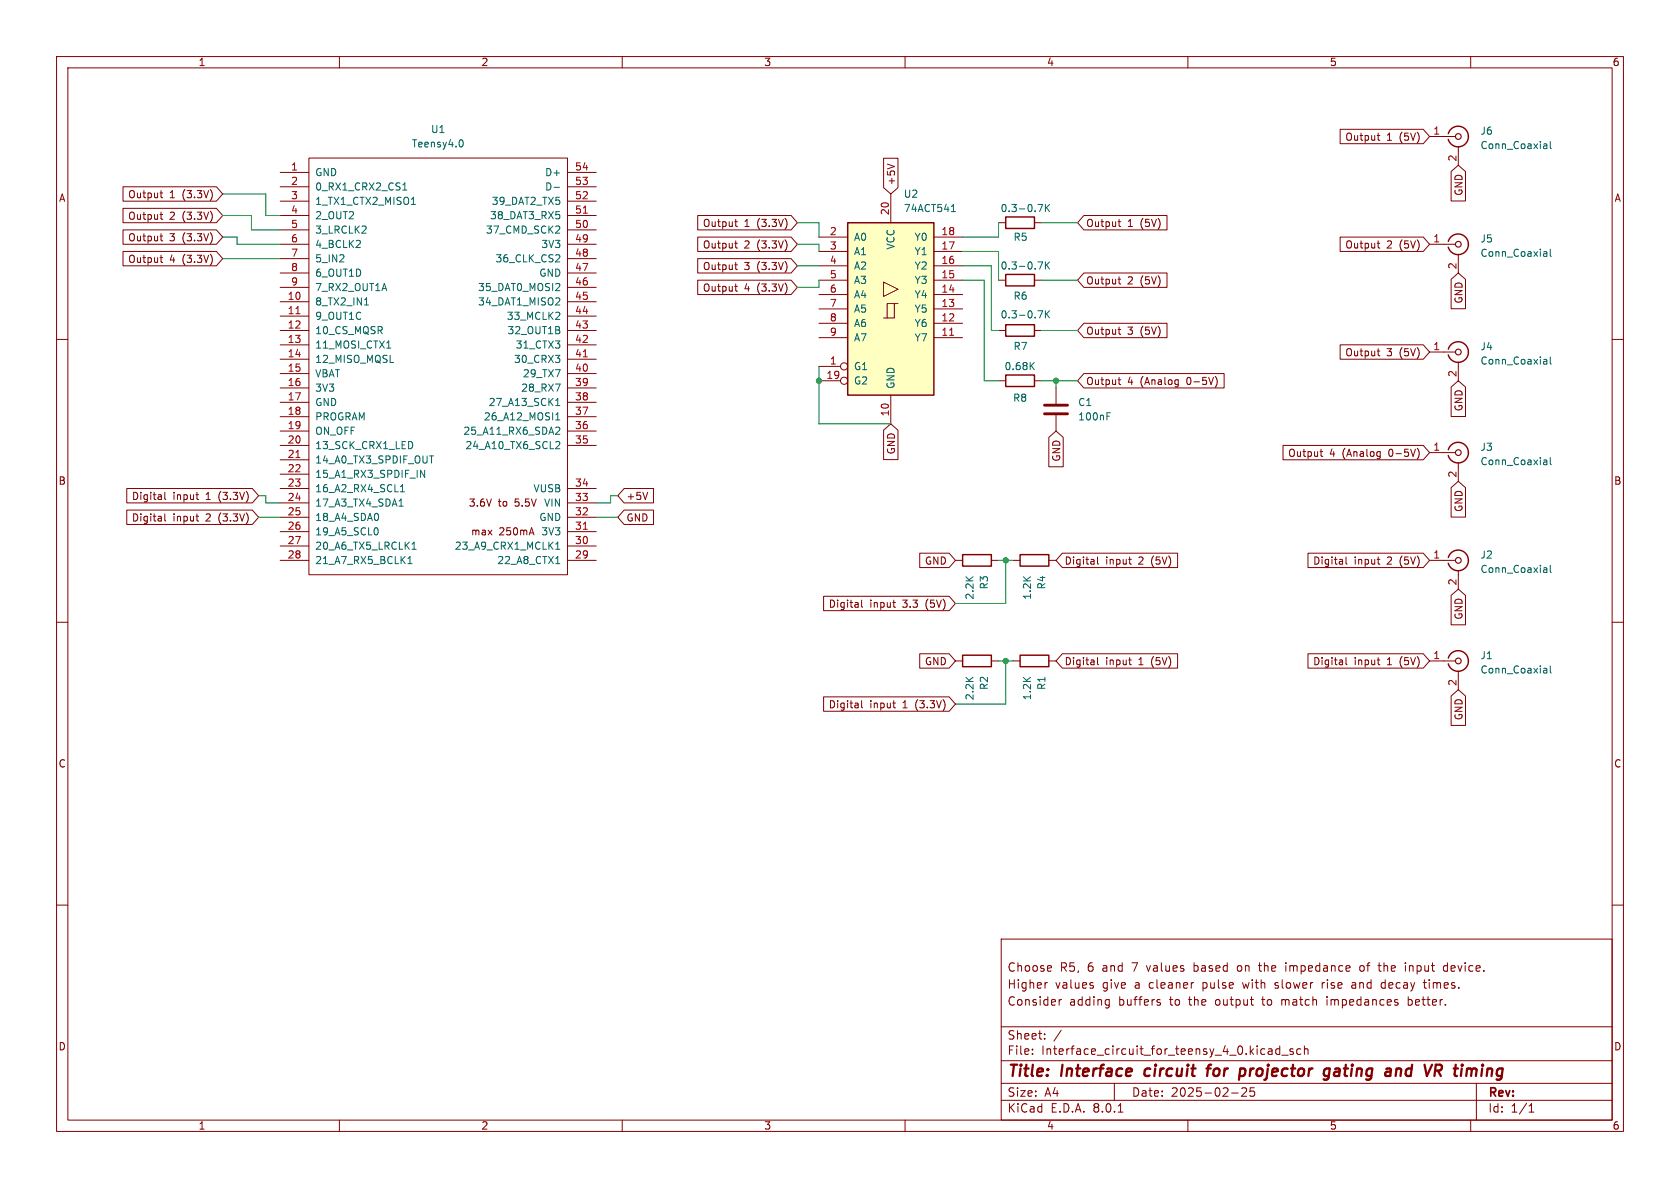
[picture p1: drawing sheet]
(kicad_sch
 (version 20231120)
 (generator "eeschema")
 (generator_version "8.0")
 (paper "A4")
 (title_block
  (title "Interface circuit for projector gating and VR timing")
  (date "2025-02-25")
  (comment 1 "Consider adding buffers to the output to match impedances better.")
  (comment 2 "Higher values give a cleaner pulse with slower rise and decay times.")
  (comment 3 "Choose R5, 6 and 7 values based on the impedance of the input device."))
 (lib_symbols
  (symbol "74xx:74HCT541"
   (pin_names
    (offset 1.016)) (exclude_from_sim no) (in_bom yes) (on_board yes)
   (property "Reference" "U" (at -7.62 16.51 0) (effects (font (size 1.27 1.27))))
   (property "Value" "74HCT541" (at -7.62 -16.51 0) (effects (font (size 1.27 1.27))))
   (property "Footprint" "" (at 0 0 0) (effects (font (size 1.27 1.27)) (hide yes)))
   (property "Datasheet" "http://www.ti.com/lit/gpn/sn74HCT541" (at 0 0 0) (effects (font (size 1.27 1.27)) (hide yes)))
   (property "Description" "8-bit Buffer/Line Driver 3-state outputs" (at 0 0 0) (effects (font (size 1.27 1.27)) (hide yes)))
   (property "ki_locked" "" (at 0 0 0) (effects (font (size 1.27 1.27))))
   (symbol "74HCT541_1_0"
    (polyline (pts (xy -0.635 -1.6002) (xy -0.635 0.9398) (xy 0.635 0.9398)) (stroke (width 0) (type default)) (fill (type none)))
    (polyline (pts (xy -1.27 -1.6002) (xy 0.635 -1.6002) (xy 0.635 0.9398) (xy 1.27 0.9398)) (stroke (width 0) (type default)) (fill (type none)))
    (polyline (pts (xy 1.27 3.4798) (xy -1.27 4.7498) (xy -1.27 2.2098) (xy 1.27 3.4798)) (stroke (width 0.1524) (type default)) (fill (type none)))
    (pin input inverted (at -12.7 -10.16 0) (length 5.08) (name "G1" (effects (font (size 1.27 1.27)))) (number "1" (effects (font (size 1.27 1.27)))))
    (pin power_in line (at 0 -20.32 90) (length 5.08) (name "GND" (effects (font (size 1.27 1.27)))) (number "10" (effects (font (size 1.27 1.27)))))
    (pin tri_state line (at 12.7 -5.08 180) (length 5.08) (name "Y7" (effects (font (size 1.27 1.27)))) (number "11" (effects (font (size 1.27 1.27)))))
    (pin tri_state line (at 12.7 -2.54 180) (length 5.08) (name "Y6" (effects (font (size 1.27 1.27)))) (number "12" (effects (font (size 1.27 1.27)))))
    (pin tri_state line (at 12.7 0 180) (length 5.08) (name "Y5" (effects (font (size 1.27 1.27)))) (number "13" (effects (font (size 1.27 1.27)))))
    (pin tri_state line (at 12.7 2.54 180) (length 5.08) (name "Y4" (effects (font (size 1.27 1.27)))) (number "14" (effects (font (size 1.27 1.27)))))
    (pin tri_state line (at 12.7 5.08 180) (length 5.08) (name "Y3" (effects (font (size 1.27 1.27)))) (number "15" (effects (font (size 1.27 1.27)))))
    (pin tri_state line (at 12.7 7.62 180) (length 5.08) (name "Y2" (effects (font (size 1.27 1.27)))) (number "16" (effects (font (size 1.27 1.27)))))
    (pin tri_state line (at 12.7 10.16 180) (length 5.08) (name "Y1" (effects (font (size 1.27 1.27)))) (number "17" (effects (font (size 1.27 1.27)))))
    (pin tri_state line (at 12.7 12.7 180) (length 5.08) (name "Y0" (effects (font (size 1.27 1.27)))) (number "18" (effects (font (size 1.27 1.27)))))
    (pin input inverted (at -12.7 -12.7 0) (length 5.08) (name "G2" (effects (font (size 1.27 1.27)))) (number "19" (effects (font (size 1.27 1.27)))))
    (pin input line (at -12.7 12.7 0) (length 5.08) (name "A0" (effects (font (size 1.27 1.27)))) (number "2" (effects (font (size 1.27 1.27)))))
    (pin power_in line (at 0 20.32 270) (length 5.08) (name "VCC" (effects (font (size 1.27 1.27)))) (number "20" (effects (font (size 1.27 1.27)))))
    (pin input line (at -12.7 10.16 0) (length 5.08) (name "A1" (effects (font (size 1.27 1.27)))) (number "3" (effects (font (size 1.27 1.27)))))
    (pin input line (at -12.7 7.62 0) (length 5.08) (name "A2" (effects (font (size 1.27 1.27)))) (number "4" (effects (font (size 1.27 1.27)))))
    (pin input line (at -12.7 5.08 0) (length 5.08) (name "A3" (effects (font (size 1.27 1.27)))) (number "5" (effects (font (size 1.27 1.27)))))
    (pin input line (at -12.7 2.54 0) (length 5.08) (name "A4" (effects (font (size 1.27 1.27)))) (number "6" (effects (font (size 1.27 1.27)))))
    (pin input line (at -12.7 0 0) (length 5.08) (name "A5" (effects (font (size 1.27 1.27)))) (number "7" (effects (font (size 1.27 1.27)))))
    (pin input line (at -12.7 -2.54 0) (length 5.08) (name "A6" (effects (font (size 1.27 1.27)))) (number "8" (effects (font (size 1.27 1.27)))))
    (pin input line (at -12.7 -5.08 0) (length 5.08) (name "A7" (effects (font (size 1.27 1.27)))) (number "9" (effects (font (size 1.27 1.27))))))
   (symbol "74HCT541_1_1"
    (rectangle (start -7.62 15.24) (end 7.62 -15.24) (stroke (width 0.254) (type default)) (fill (type background)))))
  (symbol "Connector:Conn_Coaxial"
   (pin_names
    (offset 1.016) hide) (exclude_from_sim no) (in_bom yes) (on_board yes)
   (property "Reference" "J" (at 0.254 3.048 0) (effects (font (size 1.27 1.27))))
   (property "Value" "Conn_Coaxial" (at 2.921 0 90) (effects (font (size 1.27 1.27))))
   (property "Footprint" "" (at 0 0 0) (effects (font (size 1.27 1.27)) (hide yes)))
   (property "Datasheet" " ~" (at 0 0 0) (effects (font (size 1.27 1.27)) (hide yes)))
   (property "Description" "coaxial connector (BNC, SMA, SMB, SMC, Cinch/RCA, LEMO, ...)" (at 0 0 0) (effects (font (size 1.27 1.27)) (hide yes)))
   (symbol "Conn_Coaxial_0_1"
    (arc (start -1.778 -0.508) (mid 0.2311 -1.8066) (end 1.778 0) (stroke (width 0.254) (type default)) (fill (type none)))
    (polyline (pts (xy -2.54 0) (xy -0.508 0)) (stroke (width 0) (type default)) (fill (type none)))
    (polyline (pts (xy 0 -2.54) (xy 0 -1.778)) (stroke (width 0) (type default)) (fill (type none)))
    (circle (center 0 0) (radius 0.508) (stroke (width 0.2032) (type default)) (fill (type none)))
    (arc (start 1.778 0) (mid 0.2099 1.8101) (end -1.778 0.508) (stroke (width 0.254) (type default)) (fill (type none))))
   (symbol "Conn_Coaxial_1_1"
    (pin passive line (at -5.08 0 0) (length 2.54) (name "In" (effects (font (size 1.27 1.27)))) (number "1" (effects (font (size 1.27 1.27)))))
    (pin passive line (at 0 -5.08 90) (length 2.54) (name "Ext" (effects (font (size 1.27 1.27)))) (number "2" (effects (font (size 1.27 1.27)))))))
  (symbol "Device:C"
   (pin_numbers hide)
   (pin_names
    (offset 0.254)) (exclude_from_sim no) (in_bom yes) (on_board yes)
   (property "Reference" "C" (at 0.635 2.54 0) (effects (font (size 1.27 1.27)) (justify left)))
   (property "Value" "C" (at 0.635 -2.54 0) (effects (font (size 1.27 1.27)) (justify left)))
   (property "Footprint" "" (at 0.9652 -3.81 0) (effects (font (size 1.27 1.27)) (hide yes)))
   (property "Datasheet" "~" (at 0 0 0) (effects (font (size 1.27 1.27)) (hide yes)))
   (property "Description" "Unpolarized capacitor" (at 0 0 0) (effects (font (size 1.27 1.27)) (hide yes)))
   (symbol "C_0_1"
    (polyline (pts (xy -2.032 -0.762) (xy 2.032 -0.762)) (stroke (width 0.508) (type default)) (fill (type none)))
    (polyline (pts (xy -2.032 0.762) (xy 2.032 0.762)) (stroke (width 0.508) (type default)) (fill (type none))))
   (symbol "C_1_1"
    (pin passive line (at 0 3.81 270) (length 2.794) (name "~" (effects (font (size 1.27 1.27)))) (number "1" (effects (font (size 1.27 1.27)))))
    (pin passive line (at 0 -3.81 90) (length 2.794) (name "~" (effects (font (size 1.27 1.27)))) (number "2" (effects (font (size 1.27 1.27)))))))
  (symbol "Device:R"
   (pin_numbers hide)
   (pin_names
    (offset 0)) (exclude_from_sim no) (in_bom yes) (on_board yes)
   (property "Reference" "R" (at 2.032 0 90) (effects (font (size 1.27 1.27))))
   (property "Value" "R" (at 0 0 90) (effects (font (size 1.27 1.27))))
   (property "Footprint" "" (at -1.778 0 90) (effects (font (size 1.27 1.27)) (hide yes)))
   (property "Datasheet" "~" (at 0 0 0) (effects (font (size 1.27 1.27)) (hide yes)))
   (property "Description" "Resistor" (at 0 0 0) (effects (font (size 1.27 1.27)) (hide yes)))
   (symbol "R_0_1"
    (rectangle (start -1.016 -2.54) (end 1.016 2.54) (stroke (width 0.254) (type default)) (fill (type none))))
   (symbol "R_1_1"
    (pin passive line (at 0 3.81 270) (length 1.27) (name "~" (effects (font (size 1.27 1.27)))) (number "1" (effects (font (size 1.27 1.27)))))
    (pin passive line (at 0 -3.81 90) (length 1.27) (name "~" (effects (font (size 1.27 1.27)))) (number "2" (effects (font (size 1.27 1.27)))))))
  (symbol "teensy:Teensy4.0"
   (pin_names
    (offset 1.016)) (exclude_from_sim no) (in_bom yes) (on_board yes)
   (property "Reference" "U" (at 0 39.37 0) (effects (font (size 1.27 1.27))))
   (property "Value" "Teensy4.0" (at 0 -39.37 0) (effects (font (size 1.27 1.27))))
   (property "Footprint" "" (at -10.16 5.08 0) (effects (font (size 1.27 1.27)) (hide yes)))
   (property "Datasheet" "" (at -10.16 5.08 0) (effects (font (size 1.27 1.27)) (hide yes)))
   (property "Description" "" (at 0 0 0) (effects (font (size 1.27 1.27)) (hide yes)))
   (symbol "Teensy4.0_0_0"
    (text "3.6V to 5.5V" (at 11.43 -24.13 0) (effects (font (size 1.27 1.27))))
    (text "max 250mA" (at 11.43 -29.21 0) (effects (font (size 1.27 1.27))))
    (pin bidirectional line (at -27.94 11.43 0) (length 5.08) (name "8_TX2_IN1" (effects (font (size 1.27 1.27)))) (number "10" (effects (font (size 1.27 1.27)))))
    (pin bidirectional line (at -27.94 8.89 0) (length 5.08) (name "9_OUT1C" (effects (font (size 1.27 1.27)))) (number "11" (effects (font (size 1.27 1.27)))))
    (pin bidirectional line (at -27.94 6.35 0) (length 5.08) (name "10_CS_MQSR" (effects (font (size 1.27 1.27)))) (number "12" (effects (font (size 1.27 1.27)))))
    (pin bidirectional line (at -27.94 3.81 0) (length 5.08) (name "11_MOSI_CTX1" (effects (font (size 1.27 1.27)))) (number "13" (effects (font (size 1.27 1.27)))))
    (pin bidirectional line (at -27.94 1.27 0) (length 5.08) (name "12_MISO_MQSL" (effects (font (size 1.27 1.27)))) (number "14" (effects (font (size 1.27 1.27)))))
    (pin power_in line (at -27.94 -1.27 0) (length 5.08) (name "VBAT" (effects (font (size 1.27 1.27)))) (number "15" (effects (font (size 1.27 1.27)))))
    (pin power_in line (at -27.94 -3.81 0) (length 5.08) (name "3V3" (effects (font (size 1.27 1.27)))) (number "16" (effects (font (size 1.27 1.27)))))
    (pin power_in line (at -27.94 -6.35 0) (length 5.08) (name "GND" (effects (font (size 1.27 1.27)))) (number "17" (effects (font (size 1.27 1.27)))))
    (pin input line (at -27.94 -8.89 0) (length 5.08) (name "PROGRAM" (effects (font (size 1.27 1.27)))) (number "18" (effects (font (size 1.27 1.27)))))
    (pin input line (at -27.94 -11.43 0) (length 5.08) (name "ON_OFF" (effects (font (size 1.27 1.27)))) (number "19" (effects (font (size 1.27 1.27)))))
    (pin bidirectional line (at -27.94 -13.97 0) (length 5.08) (name "13_SCK_CRX1_LED" (effects (font (size 1.27 1.27)))) (number "20" (effects (font (size 1.27 1.27)))))
    (pin bidirectional line (at -27.94 -16.51 0) (length 5.08) (name "14_A0_TX3_SPDIF_OUT" (effects (font (size 1.27 1.27)))) (number "21" (effects (font (size 1.27 1.27)))))
    (pin bidirectional line (at -27.94 -19.05 0) (length 5.08) (name "15_A1_RX3_SPDIF_IN" (effects (font (size 1.27 1.27)))) (number "22" (effects (font (size 1.27 1.27)))))
    (pin bidirectional line (at -27.94 -21.59 0) (length 5.08) (name "16_A2_RX4_SCL1" (effects (font (size 1.27 1.27)))) (number "23" (effects (font (size 1.27 1.27)))))
    (pin bidirectional line (at -27.94 -24.13 0) (length 5.08) (name "17_A3_TX4_SDA1" (effects (font (size 1.27 1.27)))) (number "24" (effects (font (size 1.27 1.27)))))
    (pin bidirectional line (at -27.94 -26.67 0) (length 5.08) (name "18_A4_SDA0" (effects (font (size 1.27 1.27)))) (number "25" (effects (font (size 1.27 1.27)))))
    (pin bidirectional line (at -27.94 -29.21 0) (length 5.08) (name "19_A5_SCL0" (effects (font (size 1.27 1.27)))) (number "26" (effects (font (size 1.27 1.27)))))
    (pin bidirectional line (at -27.94 -31.75 0) (length 5.08) (name "20_A6_TX5_LRCLK1" (effects (font (size 1.27 1.27)))) (number "27" (effects (font (size 1.27 1.27)))))
    (pin bidirectional line (at -27.94 -34.29 0) (length 5.08) (name "21_A7_RX5_BCLK1" (effects (font (size 1.27 1.27)))) (number "28" (effects (font (size 1.27 1.27)))))
    (pin bidirectional line (at 27.94 -34.29 180) (length 5.08) (name "22_A8_CTX1" (effects (font (size 1.27 1.27)))) (number "29" (effects (font (size 1.27 1.27)))))
    (pin bidirectional line (at 27.94 -31.75 180) (length 5.08) (name "23_A9_CRX1_MCLK1" (effects (font (size 1.27 1.27)))) (number "30" (effects (font (size 1.27 1.27)))))
    (pin power_out line (at 27.94 -29.21 180) (length 5.08) (name "3V3" (effects (font (size 1.27 1.27)))) (number "31" (effects (font (size 1.27 1.27)))))
    (pin power_in line (at 27.94 -26.67 180) (length 5.08) (name "GND" (effects (font (size 1.27 1.27)))) (number "32" (effects (font (size 1.27 1.27)))))
    (pin power_in line (at 27.94 -24.13 180) (length 5.08) (name "VIN" (effects (font (size 1.27 1.27)))) (number "33" (effects (font (size 1.27 1.27)))))
    (pin power_out line (at 27.94 -21.59 180) (length 5.08) (name "VUSB" (effects (font (size 1.27 1.27)))) (number "34" (effects (font (size 1.27 1.27)))))
    (pin bidirectional line (at 27.94 -13.97 180) (length 5.08) (name "24_A10_TX6_SCL2" (effects (font (size 1.27 1.27)))) (number "35" (effects (font (size 1.27 1.27)))))
    (pin bidirectional line (at 27.94 -11.43 180) (length 5.08) (name "25_A11_RX6_SDA2" (effects (font (size 1.27 1.27)))) (number "36" (effects (font (size 1.27 1.27)))))
    (pin bidirectional line (at 27.94 -8.89 180) (length 5.08) (name "26_A12_MOSI1" (effects (font (size 1.27 1.27)))) (number "37" (effects (font (size 1.27 1.27)))))
    (pin bidirectional line (at 27.94 -6.35 180) (length 5.08) (name "27_A13_SCK1" (effects (font (size 1.27 1.27)))) (number "38" (effects (font (size 1.27 1.27)))))
    (pin bidirectional line (at 27.94 -3.81 180) (length 5.08) (name "28_RX7" (effects (font (size 1.27 1.27)))) (number "39" (effects (font (size 1.27 1.27)))))
    (pin bidirectional line (at 27.94 -1.27 180) (length 5.08) (name "29_TX7" (effects (font (size 1.27 1.27)))) (number "40" (effects (font (size 1.27 1.27)))))
    (pin bidirectional line (at 27.94 1.27 180) (length 5.08) (name "30_CRX3" (effects (font (size 1.27 1.27)))) (number "41" (effects (font (size 1.27 1.27)))))
    (pin bidirectional line (at 27.94 3.81 180) (length 5.08) (name "31_CTX3" (effects (font (size 1.27 1.27)))) (number "42" (effects (font (size 1.27 1.27)))))
    (pin bidirectional line (at 27.94 6.35 180) (length 5.08) (name "32_OUT1B" (effects (font (size 1.27 1.27)))) (number "43" (effects (font (size 1.27 1.27)))))
    (pin bidirectional line (at 27.94 8.89 180) (length 5.08) (name "33_MCLK2" (effects (font (size 1.27 1.27)))) (number "44" (effects (font (size 1.27 1.27)))))
    (pin bidirectional line (at 27.94 11.43 180) (length 5.08) (name "34_DAT1_MISO2" (effects (font (size 1.27 1.27)))) (number "45" (effects (font (size 1.27 1.27)))))
    (pin bidirectional line (at 27.94 13.97 180) (length 5.08) (name "35_DAT0_MOSI2" (effects (font (size 1.27 1.27)))) (number "46" (effects (font (size 1.27 1.27)))))
    (pin power_out line (at 27.94 16.51 180) (length 5.08) (name "GND" (effects (font (size 1.27 1.27)))) (number "47" (effects (font (size 1.27 1.27)))))
    (pin bidirectional line (at 27.94 19.05 180) (length 5.08) (name "36_CLK_CS2" (effects (font (size 1.27 1.27)))) (number "48" (effects (font (size 1.27 1.27)))))
    (pin power_out line (at 27.94 21.59 180) (length 5.08) (name "3V3" (effects (font (size 1.27 1.27)))) (number "49" (effects (font (size 1.27 1.27)))))
    (pin bidirectional line (at -27.94 24.13 0) (length 5.08) (name "3_LRCLK2" (effects (font (size 1.27 1.27)))) (number "5" (effects (font (size 1.27 1.27)))))
    (pin bidirectional line (at 27.94 24.13 180) (length 5.08) (name "37_CMD_SCK2" (effects (font (size 1.27 1.27)))) (number "50" (effects (font (size 1.27 1.27)))))
    (pin bidirectional line (at 27.94 26.67 180) (length 5.08) (name "38_DAT3_RX5" (effects (font (size 1.27 1.27)))) (number "51" (effects (font (size 1.27 1.27)))))
    (pin bidirectional line (at 27.94 29.21 180) (length 5.08) (name "39_DAT2_TX5" (effects (font (size 1.27 1.27)))) (number "52" (effects (font (size 1.27 1.27)))))
    (pin bidirectional line (at 27.94 31.75 180) (length 5.08) (name "D-" (effects (font (size 1.27 1.27)))) (number "53" (effects (font (size 1.27 1.27)))))
    (pin bidirectional line (at 27.94 34.29 180) (length 5.08) (name "D+" (effects (font (size 1.27 1.27)))) (number "54" (effects (font (size 1.27 1.27)))))
    (pin bidirectional line (at -27.94 21.59 0) (length 5.08) (name "4_BCLK2" (effects (font (size 1.27 1.27)))) (number "6" (effects (font (size 1.27 1.27)))))
    (pin bidirectional line (at -27.94 19.05 0) (length 5.08) (name "5_IN2" (effects (font (size 1.27 1.27)))) (number "7" (effects (font (size 1.27 1.27)))))
    (pin bidirectional line (at -27.94 16.51 0) (length 5.08) (name "6_OUT1D" (effects (font (size 1.27 1.27)))) (number "8" (effects (font (size 1.27 1.27)))))
    (pin bidirectional line (at -27.94 13.97 0) (length 5.08) (name "7_RX2_OUT1A" (effects (font (size 1.27 1.27)))) (number "9" (effects (font (size 1.27 1.27))))))
   (symbol "Teensy4.0_0_1"
    (rectangle (start -22.86 36.83) (end 22.86 -36.83) (stroke (width 0) (type solid)) (fill (type none)))
    (rectangle (start -20.32 -31.75) (end -20.32 -31.75) (stroke (width 0) (type solid)) (fill (type none))))
   (symbol "Teensy4.0_1_1"
    (pin power_in line (at -27.94 34.29 0) (length 5.08) (name "GND" (effects (font (size 1.27 1.27)))) (number "1" (effects (font (size 1.27 1.27)))))
    (pin bidirectional line (at -27.94 31.75 0) (length 5.08) (name "0_RX1_CRX2_CS1" (effects (font (size 1.27 1.27)))) (number "2" (effects (font (size 1.27 1.27)))))
    (pin bidirectional line (at -27.94 29.21 0) (length 5.08) (name "1_TX1_CTX2_MISO1" (effects (font (size 1.27 1.27)))) (number "3" (effects (font (size 1.27 1.27)))))
    (pin bidirectional line (at -27.94 26.67 0) (length 5.08) (name "2_OUT2" (effects (font (size 1.27 1.27)))) (number "4" (effects (font (size 1.27 1.27))))))))
 (junction
  (at 186.69 67.31)
  (diameter 0)
  (color 0 0 0 0))
 (junction
  (at 177.8 99.06)
  (diameter 0)
  (color 0 0 0 0))
 (junction
  (at 144.78 67.31)
  (diameter 0)
  (color 0 0 0 0))
 (junction
  (at 177.8 116.84)
  (diameter 0)
  (color 0 0 0 0))
 (wire
  (pts (xy 107.95 87.63) (xy 107.95 88.9))
  (stroke (width 0) (type default)))
 (wire
  (pts (xy 144.78 74.93) (xy 157.48 74.93))
  (stroke (width 0) (type default)))
 (wire
  (pts (xy 140.97 43.18) (xy 144.78 43.18))
  (stroke (width 0) (type default)))
 (wire
  (pts (xy 39.37 41.91) (xy 41.91 41.91))
  (stroke (width 0) (type default)))
 (wire
  (pts (xy 46.99 87.63) (xy 45.72 87.63))
  (stroke (width 0) (type default)))
 (wire
  (pts (xy 39.37 34.29) (xy 46.99 34.29))
  (stroke (width 0) (type default)))
 (wire
  (pts (xy 176.53 99.06) (xy 177.8 99.06))
  (stroke (width 0) (type default)))
 (wire
  (pts (xy 44.45 40.64) (xy 49.53 40.64))
  (stroke (width 0) (type default)))
 (wire
  (pts (xy 46.99 34.29) (xy 46.99 38.1))
  (stroke (width 0) (type default)))
 (wire
  (pts (xy 176.53 116.84) (xy 177.8 116.84))
  (stroke (width 0) (type default)))
 (wire
  (pts (xy 41.91 43.18) (xy 49.53 43.18))
  (stroke (width 0) (type default)))
 (wire
  (pts (xy 39.37 45.72) (xy 49.53 45.72))
  (stroke (width 0) (type default)))
 (wire
  (pts (xy 177.8 99.06) (xy 179.07 99.06))
  (stroke (width 0) (type default)))
 (wire
  (pts (xy 107.95 88.9) (xy 105.41 88.9))
  (stroke (width 0) (type default)))
 (wire
  (pts (xy 144.78 43.18) (xy 144.78 44.45))
  (stroke (width 0) (type default)))
 (wire
  (pts (xy 140.97 50.8) (xy 144.78 50.8))
  (stroke (width 0) (type default)))
 (wire
  (pts (xy 144.78 50.8) (xy 144.78 49.53))
  (stroke (width 0) (type default)))
 (wire
  (pts (xy 173.99 49.53) (xy 173.99 67.31))
  (stroke (width 0) (type default)))
 (wire
  (pts (xy 190.5 39.37) (xy 184.15 39.37))
  (stroke (width 0) (type default)))
 (wire
  (pts (xy 176.53 41.91) (xy 176.53 39.37))
  (stroke (width 0) (type default)))
 (wire
  (pts (xy 46.99 88.9) (xy 49.53 88.9))
  (stroke (width 0) (type default)))
 (wire
  (pts (xy 177.8 124.46) (xy 177.8 116.84))
  (stroke (width 0) (type default)))
 (wire
  (pts (xy 186.69 67.31) (xy 184.15 67.31))
  (stroke (width 0) (type default)))
 (wire
  (pts (xy 46.99 38.1) (xy 49.53 38.1))
  (stroke (width 0) (type default)))
 (wire
  (pts (xy 46.99 87.63) (xy 46.99 88.9))
  (stroke (width 0) (type default)))
 (wire
  (pts (xy 140.97 46.99) (xy 144.78 46.99))
  (stroke (width 0) (type default)))
 (wire
  (pts (xy 109.22 87.63) (xy 107.95 87.63))
  (stroke (width 0) (type default)))
 (wire
  (pts (xy 109.22 91.44) (xy 105.41 91.44))
  (stroke (width 0) (type default)))
 (wire
  (pts (xy 175.26 58.42) (xy 176.53 58.42))
  (stroke (width 0) (type default)))
 (wire
  (pts (xy 168.91 124.46) (xy 177.8 124.46))
  (stroke (width 0) (type default)))
 (wire
  (pts (xy 41.91 41.91) (xy 41.91 43.18))
  (stroke (width 0) (type default)))
 (wire
  (pts (xy 177.8 116.84) (xy 179.07 116.84))
  (stroke (width 0) (type default)))
 (wire
  (pts (xy 170.18 49.53) (xy 173.99 49.53))
  (stroke (width 0) (type default)))
 (wire
  (pts (xy 175.26 46.99) (xy 175.26 58.42))
  (stroke (width 0) (type default)))
 (wire
  (pts (xy 45.72 91.44) (xy 49.53 91.44))
  (stroke (width 0) (type default)))
 (wire
  (pts (xy 170.18 44.45) (xy 176.53 44.45))
  (stroke (width 0) (type default)))
 (wire
  (pts (xy 176.53 44.45) (xy 176.53 49.53))
  (stroke (width 0) (type default)))
 (wire
  (pts (xy 144.78 67.31) (xy 144.78 64.77))
  (stroke (width 0) (type default)))
 (wire
  (pts (xy 168.91 106.68) (xy 177.8 106.68))
  (stroke (width 0) (type default)))
 (wire
  (pts (xy 170.18 46.99) (xy 175.26 46.99))
  (stroke (width 0) (type default)))
 (wire
  (pts (xy 190.5 58.42) (xy 184.15 58.42))
  (stroke (width 0) (type default)))
 (wire
  (pts (xy 176.53 41.91) (xy 170.18 41.91))
  (stroke (width 0) (type default)))
 (wire
  (pts (xy 190.5 49.53) (xy 184.15 49.53))
  (stroke (width 0) (type default)))
 (wire
  (pts (xy 144.78 74.93) (xy 144.78 67.31))
  (stroke (width 0) (type default)))
 (wire
  (pts (xy 177.8 106.68) (xy 177.8 99.06))
  (stroke (width 0) (type default)))
 (wire
  (pts (xy 44.45 38.1) (xy 44.45 40.64))
  (stroke (width 0) (type default)))
 (wire
  (pts (xy 144.78 39.37) (xy 144.78 41.91))
  (stroke (width 0) (type default)))
 (wire
  (pts (xy 140.97 39.37) (xy 144.78 39.37))
  (stroke (width 0) (type default)))
 (wire
  (pts (xy 173.99 67.31) (xy 176.53 67.31))
  (stroke (width 0) (type default)))
 (wire
  (pts (xy 44.45 38.1) (xy 39.37 38.1))
  (stroke (width 0) (type default)))
 (wire
  (pts (xy 190.5 67.31) (xy 186.69 67.31))
  (stroke (width 0) (type default)))
 (wire
  (pts (xy 186.69 68.58) (xy 186.69 67.31))
  (stroke (width 0) (type default)))
 (global_label "Output 2 (3.3V)"
  (shape input)
  (at 140.97 43.18 180)
  (fields_autoplaced yes)
  (effects (font (size 1.27 1.27)) (justify right))
  (property "Intersheetrefs" "${INTERSHEET_REFS}" (at 122.8054 43.18 0) (effects (font (size 1.27 1.27)) (justify right) (hide yes))))
 (global_label "GND"
  (shape input)
  (at 257.81 48.26 270)
  (fields_autoplaced yes)
  (effects (font (size 1.27 1.27)) (justify right))
  (property "Intersheetrefs" "${INTERSHEET_REFS}" (at 257.81 55.1157 90) (effects (font (size 1.27 1.27)) (justify right) (hide yes))))
 (global_label "Output 4 (Analog 0-5V)"
  (shape input)
  (at 252.73 80.01 180)
  (fields_autoplaced yes)
  (effects (font (size 1.27 1.27)) (justify right))
  (property "Intersheetrefs" "${INTERSHEET_REFS}" (at 226.2804 80.01 0) (effects (font (size 1.27 1.27)) (justify right) (hide yes))))
 (global_label "Digital input 2 (5V)"
  (shape input)
  (at 252.73 99.06 180)
  (fields_autoplaced yes)
  (effects (font (size 1.27 1.27)) (justify right))
  (property "Intersheetrefs" "${INTERSHEET_REFS}" (at 230.695 99.06 0) (effects (font (size 1.27 1.27)) (justify right) (hide yes))))
 (global_label "Digital input 1 (3.3V)"
  (shape input)
  (at 45.72 87.63 180)
  (fields_autoplaced yes)
  (effects (font (size 1.27 1.27)) (justify right))
  (property "Intersheetrefs" "${INTERSHEET_REFS}" (at 21.8707 87.63 0) (effects (font (size 1.27 1.27)) (justify right) (hide yes))))
 (global_label "GND"
  (shape input)
  (at 186.69 76.2 270)
  (fields_autoplaced yes)
  (effects (font (size 1.27 1.27)) (justify right))
  (property "Intersheetrefs" "${INTERSHEET_REFS}" (at 186.69 83.0557 90) (effects (font (size 1.27 1.27)) (justify right) (hide yes))))
 (global_label "+5V"
  (shape input)
  (at 109.22 87.63 0)
  (fields_autoplaced yes)
  (effects (font (size 1.27 1.27)) (justify left))
  (property "Intersheetrefs" "${INTERSHEET_REFS}" (at 116.0757 87.63 0) (effects (font (size 1.27 1.27)) (justify left) (hide yes))))
 (global_label "GND"
  (shape input)
  (at 257.81 121.92 270)
  (fields_autoplaced yes)
  (effects (font (size 1.27 1.27)) (justify right))
  (property "Intersheetrefs" "${INTERSHEET_REFS}" (at 257.81 128.7757 90) (effects (font (size 1.27 1.27)) (justify right) (hide yes))))
 (global_label "Digital input 2 (5V)"
  (shape input)
  (at 186.69 99.06 0)
  (fields_autoplaced yes)
  (effects (font (size 1.27 1.27)) (justify left))
  (property "Intersheetrefs" "${INTERSHEET_REFS}" (at 208.725 99.06 0) (effects (font (size 1.27 1.27)) (justify left) (hide yes))))
 (global_label "Output 4 (Analog 0-5V)"
  (shape input)
  (at 190.5 67.31 0)
  (fields_autoplaced yes)
  (effects (font (size 1.27 1.27)) (justify left))
  (property "Intersheetrefs" "${INTERSHEET_REFS}" (at 216.9496 67.31 0) (effects (font (size 1.27 1.27)) (justify left) (hide yes))))
 (global_label "Digital input 1 (5V)"
  (shape input)
  (at 186.69 116.84 0)
  (fields_autoplaced yes)
  (effects (font (size 1.27 1.27)) (justify left))
  (property "Intersheetrefs" "${INTERSHEET_REFS}" (at 208.725 116.84 0) (effects (font (size 1.27 1.27)) (justify left) (hide yes))))
 (global_label "Output 2 (5V)"
  (shape input)
  (at 190.5 49.53 0)
  (fields_autoplaced yes)
  (effects (font (size 1.27 1.27)) (justify left))
  (property "Intersheetrefs" "${INTERSHEET_REFS}" (at 206.8503 49.53 0) (effects (font (size 1.27 1.27)) (justify left) (hide yes))))
 (global_label "+5V"
  (shape input)
  (at 157.48 34.29 90)
  (fields_autoplaced yes)
  (effects (font (size 1.27 1.27)) (justify left))
  (property "Intersheetrefs" "${INTERSHEET_REFS}" (at 157.48 27.4343 90) (effects (font (size 1.27 1.27)) (justify left) (hide yes))))
 (global_label "GND"
  (shape input)
  (at 257.81 85.09 270)
  (fields_autoplaced yes)
  (effects (font (size 1.27 1.27)) (justify right))
  (property "Intersheetrefs" "${INTERSHEET_REFS}" (at 257.81 91.9457 90) (effects (font (size 1.27 1.27)) (justify right) (hide yes))))
 (global_label "Output 2 (3.3V)"
  (shape input)
  (at 39.37 38.1 180)
  (fields_autoplaced yes)
  (effects (font (size 1.27 1.27)) (justify right))
  (property "Intersheetrefs" "${INTERSHEET_REFS}" (at 21.2054 38.1 0) (effects (font (size 1.27 1.27)) (justify right) (hide yes))))
 (global_label "Digital input 3.3 (5V)"
  (shape input)
  (at 168.91 106.68 180)
  (fields_autoplaced yes)
  (effects (font (size 1.27 1.27)) (justify right))
  (property "Intersheetrefs" "${INTERSHEET_REFS}" (at 145.0607 106.68 0) (effects (font (size 1.27 1.27)) (justify right) (hide yes))))
 (global_label "GND"
  (shape input)
  (at 168.91 99.06 180)
  (fields_autoplaced yes)
  (effects (font (size 1.27 1.27)) (justify right))
  (property "Intersheetrefs" "${INTERSHEET_REFS}" (at 162.0543 99.06 0) (effects (font (size 1.27 1.27)) (justify right) (hide yes))))
 (global_label "Output 3 (5V)"
  (shape input)
  (at 252.73 62.23 180)
  (fields_autoplaced yes)
  (effects (font (size 1.27 1.27)) (justify right))
  (property "Intersheetrefs" "${INTERSHEET_REFS}" (at 236.3797 62.23 0) (effects (font (size 1.27 1.27)) (justify right) (hide yes))))
 (global_label "Digital input 2 (3.3V)"
  (shape input)
  (at 45.72 91.44 180)
  (fields_autoplaced yes)
  (effects (font (size 1.27 1.27)) (justify right))
  (property "Intersheetrefs" "${INTERSHEET_REFS}" (at 21.8707 91.44 0) (effects (font (size 1.27 1.27)) (justify right) (hide yes))))
 (global_label "Output 1 (5V)"
  (shape input)
  (at 190.5 39.37 0)
  (fields_autoplaced yes)
  (effects (font (size 1.27 1.27)) (justify left))
  (property "Intersheetrefs" "${INTERSHEET_REFS}" (at 206.8503 39.37 0) (effects (font (size 1.27 1.27)) (justify left) (hide yes))))
 (global_label "GND"
  (shape input)
  (at 257.81 67.31 270)
  (fields_autoplaced yes)
  (effects (font (size 1.27 1.27)) (justify right))
  (property "Intersheetrefs" "${INTERSHEET_REFS}" (at 257.81 74.1657 90) (effects (font (size 1.27 1.27)) (justify right) (hide yes))))
 (global_label "Digital input 1 (3.3V)"
  (shape input)
  (at 168.91 124.46 180)
  (fields_autoplaced yes)
  (effects (font (size 1.27 1.27)) (justify right))
  (property "Intersheetrefs" "${INTERSHEET_REFS}" (at 145.0607 124.46 0) (effects (font (size 1.27 1.27)) (justify right) (hide yes))))
 (global_label "Output 1 (5V)"
  (shape input)
  (at 252.73 24.13 180)
  (fields_autoplaced yes)
  (effects (font (size 1.27 1.27)) (justify right))
  (property "Intersheetrefs" "${INTERSHEET_REFS}" (at 236.3797 24.13 0) (effects (font (size 1.27 1.27)) (justify right) (hide yes))))
 (global_label "Digital input 1 (5V)"
  (shape input)
  (at 252.73 116.84 180)
  (fields_autoplaced yes)
  (effects (font (size 1.27 1.27)) (justify right))
  (property "Intersheetrefs" "${INTERSHEET_REFS}" (at 230.695 116.84 0) (effects (font (size 1.27 1.27)) (justify right) (hide yes))))
 (global_label "Output 3 (3.3V)"
  (shape input)
  (at 140.97 46.99 180)
  (fields_autoplaced yes)
  (effects (font (size 1.27 1.27)) (justify right))
  (property "Intersheetrefs" "${INTERSHEET_REFS}" (at 122.8054 46.99 0) (effects (font (size 1.27 1.27)) (justify right) (hide yes))))
 (global_label "Output 4 (3.3V)"
  (shape input)
  (at 39.37 45.72 180)
  (fields_autoplaced yes)
  (effects (font (size 1.27 1.27)) (justify right))
  (property "Intersheetrefs" "${INTERSHEET_REFS}" (at 21.2054 45.72 0) (effects (font (size 1.27 1.27)) (justify right) (hide yes))))
 (global_label "Output 1 (3.3V)"
  (shape input)
  (at 140.97 39.37 180)
  (fields_autoplaced yes)
  (effects (font (size 1.27 1.27)) (justify right))
  (property "Intersheetrefs" "${INTERSHEET_REFS}" (at 122.8054 39.37 0) (effects (font (size 1.27 1.27)) (justify right) (hide yes))))
 (global_label "GND"
  (shape input)
  (at 109.22 91.44 0)
  (fields_autoplaced yes)
  (effects (font (size 1.27 1.27)) (justify left))
  (property "Intersheetrefs" "${INTERSHEET_REFS}" (at 116.0757 91.44 0) (effects (font (size 1.27 1.27)) (justify left) (hide yes))))
 (global_label "Output 1 (3.3V)"
  (shape input)
  (at 39.37 34.29 180)
  (fields_autoplaced yes)
  (effects (font (size 1.27 1.27)) (justify right))
  (property "Intersheetrefs" "${INTERSHEET_REFS}" (at 21.2054 34.29 0) (effects (font (size 1.27 1.27)) (justify right) (hide yes))))
 (global_label "Output 3 (3.3V)"
  (shape input)
  (at 39.37 41.91 180)
  (fields_autoplaced yes)
  (effects (font (size 1.27 1.27)) (justify right))
  (property "Intersheetrefs" "${INTERSHEET_REFS}" (at 21.2054 41.91 0) (effects (font (size 1.27 1.27)) (justify right) (hide yes))))
 (global_label "Output 4 (3.3V)"
  (shape input)
  (at 140.97 50.8 180)
  (fields_autoplaced yes)
  (effects (font (size 1.27 1.27)) (justify right))
  (property "Intersheetrefs" "${INTERSHEET_REFS}" (at 122.8054 50.8 0) (effects (font (size 1.27 1.27)) (justify right) (hide yes))))
 (global_label "GND"
  (shape input)
  (at 168.91 116.84 180)
  (fields_autoplaced yes)
  (effects (font (size 1.27 1.27)) (justify right))
  (property "Intersheetrefs" "${INTERSHEET_REFS}" (at 162.0543 116.84 0) (effects (font (size 1.27 1.27)) (justify right) (hide yes))))
 (global_label "Output 3 (5V)"
  (shape input)
  (at 190.5 58.42 0)
  (fields_autoplaced yes)
  (effects (font (size 1.27 1.27)) (justify left))
  (property "Intersheetrefs" "${INTERSHEET_REFS}" (at 206.8503 58.42 0) (effects (font (size 1.27 1.27)) (justify left) (hide yes))))
 (global_label "GND"
  (shape input)
  (at 257.81 104.14 270)
  (fields_autoplaced yes)
  (effects (font (size 1.27 1.27)) (justify right))
  (property "Intersheetrefs" "${INTERSHEET_REFS}" (at 257.81 110.9957 90) (effects (font (size 1.27 1.27)) (justify right) (hide yes))))
 (global_label "Output 2 (5V)"
  (shape input)
  (at 252.73 43.18 180)
  (fields_autoplaced yes)
  (effects (font (size 1.27 1.27)) (justify right))
  (property "Intersheetrefs" "${INTERSHEET_REFS}" (at 236.3797 43.18 0) (effects (font (size 1.27 1.27)) (justify right) (hide yes))))
 (global_label "GND"
  (shape input)
  (at 157.48 74.93 270)
  (fields_autoplaced yes)
  (effects (font (size 1.27 1.27)) (justify right))
  (property "Intersheetrefs" "${INTERSHEET_REFS}" (at 157.48 81.7857 90) (effects (font (size 1.27 1.27)) (justify right) (hide yes))))
 (global_label "GND"
  (shape input)
  (at 257.81 29.21 270)
  (fields_autoplaced yes)
  (effects (font (size 1.27 1.27)) (justify right))
  (property "Intersheetrefs" "${INTERSHEET_REFS}" (at 257.81 36.0657 90) (effects (font (size 1.27 1.27)) (justify right) (hide yes))))
 (symbol
  (lib_id "74xx:74HCT541")
  (at 157.48 54.61 0)
  (unit 1)
  (exclude_from_sim no)
  (in_bom yes)
  (on_board yes)
  (dnp no)
  (fields_autoplaced yes)
  (property "Reference" "U2" (at 159.6741 34.29 0) (effects (font (size 1.27 1.27)) (justify left)))
  (property "Value" "74ACT541" (at 159.6741 36.83 0) (effects (font (size 1.27 1.27)) (justify left)))
  (property "Footprint" "" (at 157.48 54.61 0) (effects (font (size 1.27 1.27)) (hide yes)))
  (property "Datasheet" "http://www.ti.com/lit/gpn/sn74HCT541" (at 157.48 54.61 0) (effects (font (size 1.27 1.27)) (hide yes)))
  (property "Description" "8-bit Buffer/Line Driver 3-state outputs" (at 157.48 54.61 0) (effects (font (size 1.27 1.27)) (hide yes)))
  (pin "10")
  (pin "14")
  (pin "15")
  (pin "1")
  (pin "8")
  (pin "11")
  (pin "16")
  (pin "5")
  (pin "17")
  (pin "3")
  (pin "20")
  (pin "19")
  (pin "6")
  (pin "13")
  (pin "2")
  (pin "9")
  (pin "18")
  (pin "4")
  (pin "7")
  (pin "12"))
 (symbol
  (lib_id "Device:R")
  (at 172.72 99.06 270)
  (unit 1)
  (exclude_from_sim no)
  (in_bom yes)
  (on_board yes)
  (dnp no)
  (fields_autoplaced yes)
  (property "Reference" "R3" (at 173.9901 101.6 0) (effects (font (size 1.27 1.27)) (justify left)))
  (property "Value" "2.2K" (at 171.4501 101.6 0) (effects (font (size 1.27 1.27)) (justify left)))
  (property "Footprint" "" (at 172.72 97.282 90) (effects (font (size 1.27 1.27)) (hide yes)))
  (property "Datasheet" "~" (at 172.72 99.06 0) (effects (font (size 1.27 1.27)) (hide yes)))
  (property "Description" "Resistor" (at 172.72 99.06 0) (effects (font (size 1.27 1.27)) (hide yes)))
  (pin "2")
  (pin "1"))
 (symbol
  (lib_id "Device:R")
  (at 180.34 49.53 270)
  (unit 1)
  (exclude_from_sim no)
  (in_bom yes)
  (on_board yes)
  (dnp no)
  (property "Reference" "R6" (at 179.07 52.324 90) (effects (font (size 1.27 1.27)) (justify left)))
  (property "Value" "0.3-0.7K" (at 176.784 46.99 90) (effects (font (size 1.27 1.27)) (justify left)))
  (property "Footprint" "" (at 180.34 47.752 90) (effects (font (size 1.27 1.27)) (hide yes)))
  (property "Datasheet" "~" (at 180.34 49.53 0) (effects (font (size 1.27 1.27)) (hide yes)))
  (property "Description" "Resistor" (at 180.34 49.53 0) (effects (font (size 1.27 1.27)) (hide yes)))
  (pin "2")
  (pin "1"))
 (symbol
  (lib_id "Connector:Conn_Coaxial")
  (at 257.81 43.18 0)
  (unit 1)
  (exclude_from_sim no)
  (in_bom yes)
  (on_board yes)
  (dnp no)
  (fields_autoplaced yes)
  (property "Reference" "J5" (at 261.62 42.2031 0) (effects (font (size 1.27 1.27)) (justify left)))
  (property "Value" "Conn_Coaxial" (at 261.62 44.7431 0) (effects (font (size 1.27 1.27)) (justify left)))
  (property "Footprint" "" (at 257.81 43.18 0) (effects (font (size 1.27 1.27)) (hide yes)))
  (property "Datasheet" " ~" (at 257.81 43.18 0) (effects (font (size 1.27 1.27)) (hide yes)))
  (property "Description" "coaxial connector (BNC, SMA, SMB, SMC, Cinch/RCA, LEMO, ...)" (at 257.81 43.18 0) (effects (font (size 1.27 1.27)) (hide yes)))
  (pin "2")
  (pin "1"))
 (symbol
  (lib_id "Connector:Conn_Coaxial")
  (at 257.81 80.01 0)
  (unit 1)
  (exclude_from_sim no)
  (in_bom yes)
  (on_board yes)
  (dnp no)
  (fields_autoplaced yes)
  (property "Reference" "J3" (at 261.62 79.0331 0) (effects (font (size 1.27 1.27)) (justify left)))
  (property "Value" "Conn_Coaxial" (at 261.62 81.5731 0) (effects (font (size 1.27 1.27)) (justify left)))
  (property "Footprint" "" (at 257.81 80.01 0) (effects (font (size 1.27 1.27)) (hide yes)))
  (property "Datasheet" " ~" (at 257.81 80.01 0) (effects (font (size 1.27 1.27)) (hide yes)))
  (property "Description" "coaxial connector (BNC, SMA, SMB, SMC, Cinch/RCA, LEMO, ...)" (at 257.81 80.01 0) (effects (font (size 1.27 1.27)) (hide yes)))
  (pin "2")
  (pin "1"))
 (symbol
  (lib_id "Device:C")
  (at 186.69 72.39 0)
  (unit 1)
  (exclude_from_sim no)
  (in_bom yes)
  (on_board yes)
  (dnp no)
  (fields_autoplaced yes)
  (property "Reference" "C1" (at 190.5 71.1199 0) (effects (font (size 1.27 1.27)) (justify left)))
  (property "Value" "100nF" (at 190.5 73.6599 0) (effects (font (size 1.27 1.27)) (justify left)))
  (property "Footprint" "" (at 187.6552 76.2 0) (effects (font (size 1.27 1.27)) (hide yes)))
  (property "Datasheet" "~" (at 186.69 72.39 0) (effects (font (size 1.27 1.27)) (hide yes)))
  (property "Description" "Unpolarized capacitor" (at 186.69 72.39 0) (effects (font (size 1.27 1.27)) (hide yes)))
  (pin "2")
  (pin "1"))
 (symbol
  (lib_id "Device:R")
  (at 182.88 116.84 270)
  (unit 1)
  (exclude_from_sim no)
  (in_bom yes)
  (on_board yes)
  (dnp no)
  (fields_autoplaced yes)
  (property "Reference" "R1" (at 184.1501 119.38 0) (effects (font (size 1.27 1.27)) (justify left)))
  (property "Value" "1.2K" (at 181.6101 119.38 0) (effects (font (size 1.27 1.27)) (justify left)))
  (property "Footprint" "" (at 182.88 115.062 90) (effects (font (size 1.27 1.27)) (hide yes)))
  (property "Datasheet" "~" (at 182.88 116.84 0) (effects (font (size 1.27 1.27)) (hide yes)))
  (property "Description" "Resistor" (at 182.88 116.84 0) (effects (font (size 1.27 1.27)) (hide yes)))
  (pin "2")
  (pin "1"))
 (symbol
  (lib_id "Device:R")
  (at 172.72 116.84 270)
  (unit 1)
  (exclude_from_sim no)
  (in_bom yes)
  (on_board yes)
  (dnp no)
  (fields_autoplaced yes)
  (property "Reference" "R2" (at 173.9901 119.38 0) (effects (font (size 1.27 1.27)) (justify left)))
  (property "Value" "2.2K" (at 171.4501 119.38 0) (effects (font (size 1.27 1.27)) (justify left)))
  (property "Footprint" "" (at 172.72 115.062 90) (effects (font (size 1.27 1.27)) (hide yes)))
  (property "Datasheet" "~" (at 172.72 116.84 0) (effects (font (size 1.27 1.27)) (hide yes)))
  (property "Description" "Resistor" (at 172.72 116.84 0) (effects (font (size 1.27 1.27)) (hide yes)))
  (pin "2")
  (pin "1"))
 (symbol
  (lib_id "Connector:Conn_Coaxial")
  (at 257.81 24.13 0)
  (unit 1)
  (exclude_from_sim no)
  (in_bom yes)
  (on_board yes)
  (dnp no)
  (fields_autoplaced yes)
  (property "Reference" "J6" (at 261.62 23.1531 0) (effects (font (size 1.27 1.27)) (justify left)))
  (property "Value" "Conn_Coaxial" (at 261.62 25.6931 0) (effects (font (size 1.27 1.27)) (justify left)))
  (property "Footprint" "" (at 257.81 24.13 0) (effects (font (size 1.27 1.27)) (hide yes)))
  (property "Datasheet" " ~" (at 257.81 24.13 0) (effects (font (size 1.27 1.27)) (hide yes)))
  (property "Description" "coaxial connector (BNC, SMA, SMB, SMC, Cinch/RCA, LEMO, ...)" (at 257.81 24.13 0) (effects (font (size 1.27 1.27)) (hide yes)))
  (pin "2")
  (pin "1"))
 (symbol
  (lib_id "Device:R")
  (at 180.34 58.42 270)
  (unit 1)
  (exclude_from_sim no)
  (in_bom yes)
  (on_board yes)
  (dnp no)
  (property "Reference" "R7" (at 179.07 61.214 90) (effects (font (size 1.27 1.27)) (justify left)))
  (property "Value" "0.3-0.7K" (at 176.784 55.626 90) (effects (font (size 1.27 1.27)) (justify left)))
  (property "Footprint" "" (at 180.34 56.642 90) (effects (font (size 1.27 1.27)) (hide yes)))
  (property "Datasheet" "~" (at 180.34 58.42 0) (effects (font (size 1.27 1.27)) (hide yes)))
  (property "Description" "Resistor" (at 180.34 58.42 0) (effects (font (size 1.27 1.27)) (hide yes)))
  (pin "2")
  (pin "1"))
 (symbol
  (lib_id "Connector:Conn_Coaxial")
  (at 257.81 99.06 0)
  (unit 1)
  (exclude_from_sim no)
  (in_bom yes)
  (on_board yes)
  (dnp no)
  (fields_autoplaced yes)
  (property "Reference" "J2" (at 261.62 98.0831 0) (effects (font (size 1.27 1.27)) (justify left)))
  (property "Value" "Conn_Coaxial" (at 261.62 100.6231 0) (effects (font (size 1.27 1.27)) (justify left)))
  (property "Footprint" "" (at 257.81 99.06 0) (effects (font (size 1.27 1.27)) (hide yes)))
  (property "Datasheet" " ~" (at 257.81 99.06 0) (effects (font (size 1.27 1.27)) (hide yes)))
  (property "Description" "coaxial connector (BNC, SMA, SMB, SMC, Cinch/RCA, LEMO, ...)" (at 257.81 99.06 0) (effects (font (size 1.27 1.27)) (hide yes)))
  (pin "2")
  (pin "1"))
 (symbol
  (lib_id "Connector:Conn_Coaxial")
  (at 257.81 116.84 0)
  (unit 1)
  (exclude_from_sim no)
  (in_bom yes)
  (on_board yes)
  (dnp no)
  (fields_autoplaced yes)
  (property "Reference" "J1" (at 261.62 115.8631 0) (effects (font (size 1.27 1.27)) (justify left)))
  (property "Value" "Conn_Coaxial" (at 261.62 118.4031 0) (effects (font (size 1.27 1.27)) (justify left)))
  (property "Footprint" "" (at 257.81 116.84 0) (effects (font (size 1.27 1.27)) (hide yes)))
  (property "Datasheet" " ~" (at 257.81 116.84 0) (effects (font (size 1.27 1.27)) (hide yes)))
  (property "Description" "coaxial connector (BNC, SMA, SMB, SMC, Cinch/RCA, LEMO, ...)" (at 257.81 116.84 0) (effects (font (size 1.27 1.27)) (hide yes)))
  (pin "2")
  (pin "1"))
 (symbol
  (lib_id "Device:R")
  (at 180.34 67.31 270)
  (unit 1)
  (exclude_from_sim no)
  (in_bom yes)
  (on_board yes)
  (dnp no)
  (property "Reference" "R8" (at 180.34 70.358 90) (effects (font (size 1.27 1.27))))
  (property "Value" "0.68K" (at 180.34 64.77 90) (effects (font (size 1.27 1.27))))
  (property "Footprint" "" (at 180.34 65.532 90) (effects (font (size 1.27 1.27)) (hide yes)))
  (property "Datasheet" "~" (at 180.34 67.31 0) (effects (font (size 1.27 1.27)) (hide yes)))
  (property "Description" "Resistor" (at 180.34 67.31 0) (effects (font (size 1.27 1.27)) (hide yes)))
  (pin "2")
  (pin "1"))
 (symbol
  (lib_id "Device:R")
  (at 180.34 39.37 270)
  (unit 1)
  (exclude_from_sim no)
  (in_bom yes)
  (on_board yes)
  (dnp no)
  (property "Reference" "R5" (at 179.07 41.91 90) (effects (font (size 1.27 1.27)) (justify left)))
  (property "Value" "0.3-0.7K" (at 176.784 36.83 90) (effects (font (size 1.27 1.27)) (justify left)))
  (property "Footprint" "" (at 180.34 37.592 90) (effects (font (size 1.27 1.27)) (hide yes)))
  (property "Datasheet" "~" (at 180.34 39.37 0) (effects (font (size 1.27 1.27)) (hide yes)))
  (property "Description" "Resistor" (at 180.34 39.37 0) (effects (font (size 1.27 1.27)) (hide yes)))
  (pin "2")
  (pin "1"))
 (symbol
  (lib_id "teensy:Teensy4.0")
  (at 77.47 64.77 0)
  (unit 1)
  (exclude_from_sim no)
  (in_bom yes)
  (on_board yes)
  (dnp no)
  (fields_autoplaced yes)
  (property "Reference" "U1" (at 77.47 22.86 0) (effects (font (size 1.27 1.27))))
  (property "Value" "Teensy4.0" (at 77.47 25.4 0) (effects (font (size 1.27 1.27))))
  (property "Footprint" "" (at 67.31 59.69 0) (effects (font (size 1.27 1.27)) (hide yes)))
  (property "Datasheet" "" (at 67.31 59.69 0) (effects (font (size 1.27 1.27)) (hide yes)))
  (property "Description" "" (at 77.47 64.77 0) (effects (font (size 1.27 1.27)) (hide yes)))
  (pin "33")
  (pin "50")
  (pin "4")
  (pin "12")
  (pin "48")
  (pin "6")
  (pin "24")
  (pin "34")
  (pin "43")
  (pin "38")
  (pin "35")
  (pin "25")
  (pin "1")
  (pin "2")
  (pin "18")
  (pin "28")
  (pin "10")
  (pin "19")
  (pin "31")
  (pin "37")
  (pin "23")
  (pin "22")
  (pin "16")
  (pin "32")
  (pin "46")
  (pin "29")
  (pin "39")
  (pin "15")
  (pin "27")
  (pin "44")
  (pin "17")
  (pin "13")
  (pin "20")
  (pin "36")
  (pin "49")
  (pin "30")
  (pin "41")
  (pin "5")
  (pin "52")
  (pin "14")
  (pin "54")
  (pin "51")
  (pin "21")
  (pin "40")
  (pin "53")
  (pin "7")
  (pin "9")
  (pin "47")
  (pin "42")
  (pin "26")
  (pin "11")
  (pin "8")
  (pin "3")
  (pin "45"))
 (symbol
  (lib_id "Connector:Conn_Coaxial")
  (at 257.81 62.23 0)
  (unit 1)
  (exclude_from_sim no)
  (in_bom yes)
  (on_board yes)
  (dnp no)
  (fields_autoplaced yes)
  (property "Reference" "J4" (at 261.62 61.2531 0) (effects (font (size 1.27 1.27)) (justify left)))
  (property "Value" "Conn_Coaxial" (at 261.62 63.7931 0) (effects (font (size 1.27 1.27)) (justify left)))
  (property "Footprint" "" (at 257.81 62.23 0) (effects (font (size 1.27 1.27)) (hide yes)))
  (property "Datasheet" " ~" (at 257.81 62.23 0) (effects (font (size 1.27 1.27)) (hide yes)))
  (property "Description" "coaxial connector (BNC, SMA, SMB, SMC, Cinch/RCA, LEMO, ...)" (at 257.81 62.23 0) (effects (font (size 1.27 1.27)) (hide yes)))
  (pin "2")
  (pin "1"))
 (symbol
  (lib_id "Device:R")
  (at 182.88 99.06 270)
  (unit 1)
  (exclude_from_sim no)
  (in_bom yes)
  (on_board yes)
  (dnp no)
  (fields_autoplaced yes)
  (property "Reference" "R4" (at 184.1501 101.6 0) (effects (font (size 1.27 1.27)) (justify left)))
  (property "Value" "1.2K" (at 181.6101 101.6 0) (effects (font (size 1.27 1.27)) (justify left)))
  (property "Footprint" "" (at 182.88 97.282 90) (effects (font (size 1.27 1.27)) (hide yes)))
  (property "Datasheet" "~" (at 182.88 99.06 0) (effects (font (size 1.27 1.27)) (hide yes)))
  (property "Description" "Resistor" (at 182.88 99.06 0) (effects (font (size 1.27 1.27)) (hide yes)))
  (pin "2")
  (pin "1"))
 (sheet_instances
  (path ""
   (page "1"))))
